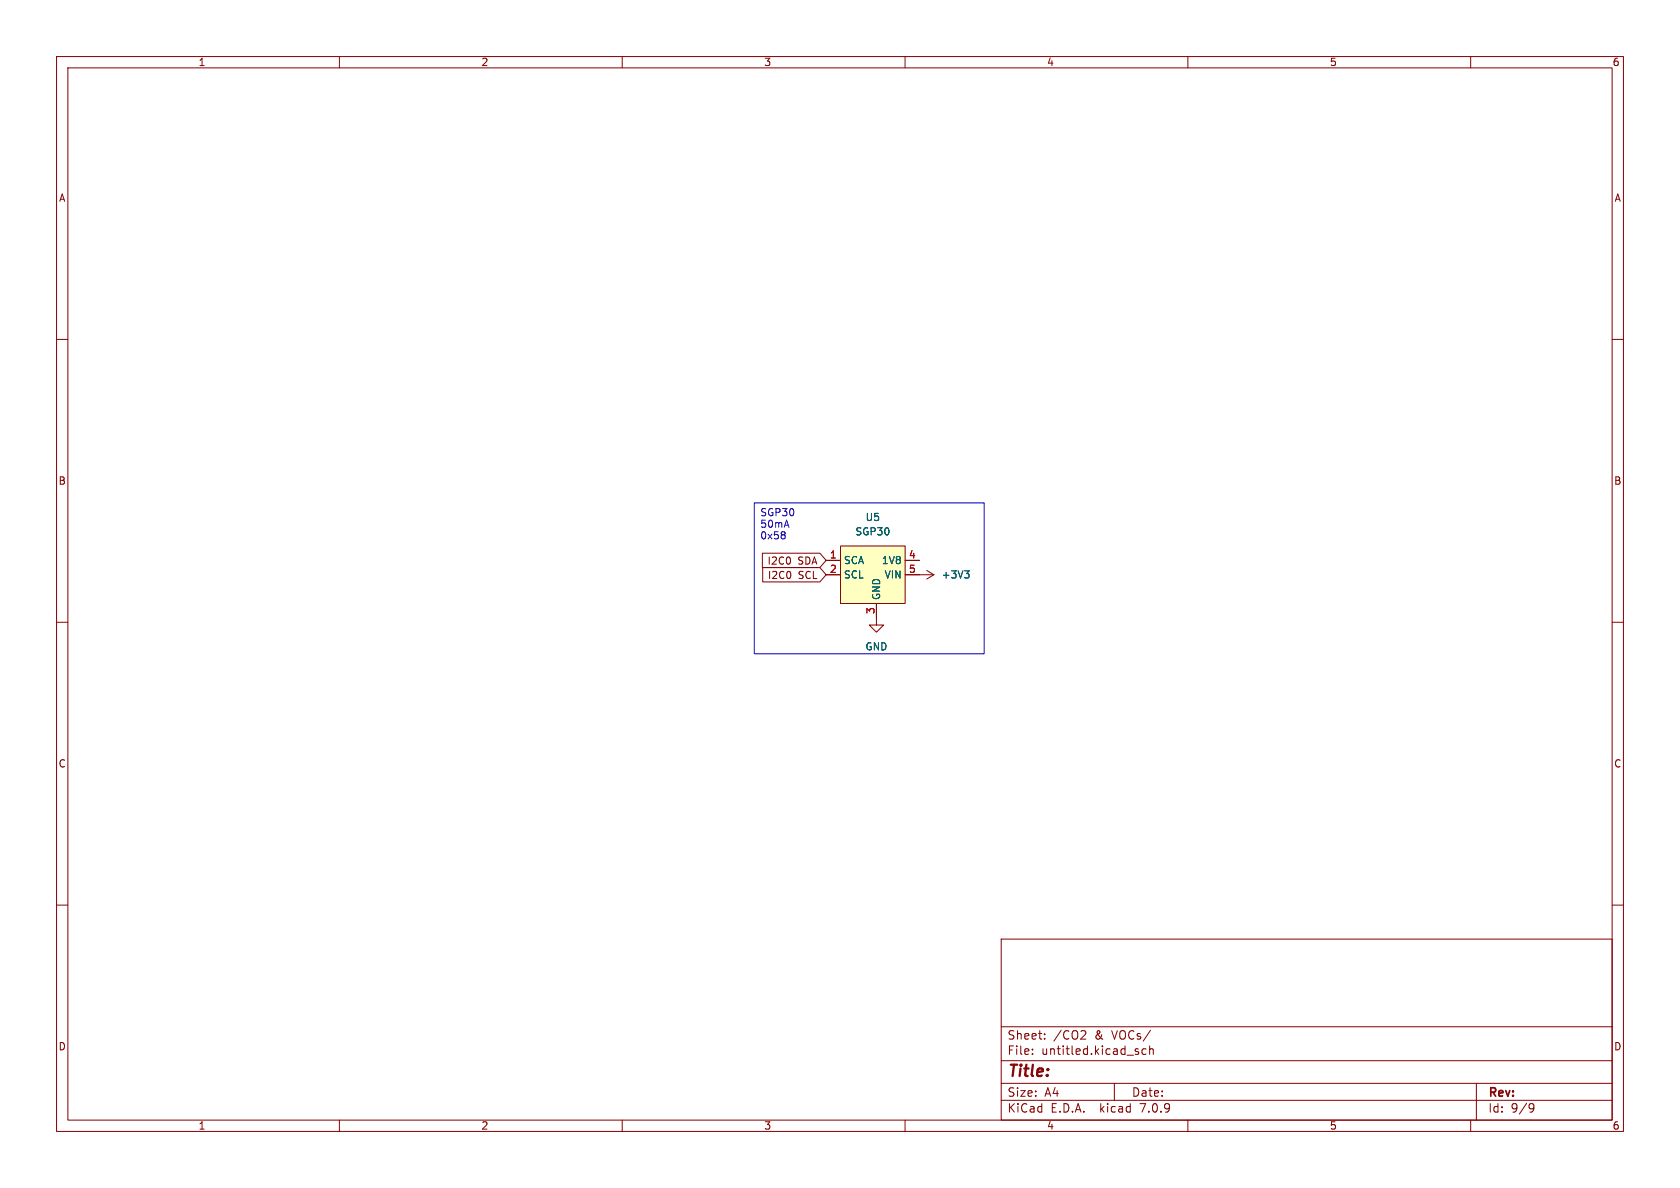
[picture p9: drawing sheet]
<svg xmlns="http://www.w3.org/2000/svg" width="297mm" height="210mm" viewBox="0 0 297 210" stroke-linecap="round" stroke-linejoin="round" font-family="sans-serif">
<g fill="none" stroke="#840000" stroke-width=".18">
<path d="M10 10h277v190h-277zM12 12h273v186h-273zM60 10v2M110 10v2M160 10v2M210 10v2M260 10v2M10 60h2M285 60h2M134.8 97.8h10.1l1.1 1.3-1.1 1.2h-10.1zM146 99.1h2.6M148.6 96.5h11.4v10.2h-11.4z"/>
<path d="M160 99.1h2.6M10 110h2M134.8 100.3h10.1l1.1 1.3-1.1 1.3h-10.1zM146 101.6h2.6M154.9 106.7v3.8h1.3l-1.3 1.3-1.2-1.3h1.2M160 101.6h5.1M163.8 100.8l1.3 .8M165.1 101.6l-1.3 .8M285 110h2M10 160h2M285 160h2M177 166h108v32h-108z"/>
<path d="M60 198v2M110 198v2M160 198v2M177 194.5h108M177 191.5h108M177 187.5h108M177 181.5h108M182.5 186.3v.1M182.5 185.5v.1M184.7 183.6v.1M184.7 182.8v.1M191.7 182.2l.3 .3-.1 .3-.9 .9h1"/>
<path d="M197 191.5v3M201.2 186v.3M202.6 185.5l-.4-.1-.3 .3v.4l.1 .2h.6M203.2 185.5l.3-.1 .3 .1 .1 .9M203.2 184.9v1.5M210 198v2M260 198v2M261 191.5v6.5M270.6 195.1l.5 .1a.99 .99 0 0 1-.4 1.4h-.2M271.2 195.7l-.3 .3h-.3"/>
</g>
<path d="M170.5 100.9h.8l-.4 .5M171.1 101.4l.2 .2v.3l-.2 .3" fill="none" stroke="#006464" stroke-width=".18"/>
<path d="M148.6 96.5h11.4v10.2h-11.4z" fill="#ffffc2" stroke="#ffffc2" stroke-width=".18"/>
<path d="M133.3 88.9h40.7v26.7h-40.7zM138.8 94.2l-.2 .3 .2 .3v.2l-.2 .3" fill="none" stroke="#0000c2" stroke-width=".18"/>
<text font-size="2.8" fill="#840000" x="178" y="190.9">Title:</text>
<g font-size="2.1" fill="#840000">
<text x="178" y="184">Sheet:</text>
<text x="186.2" y="184">/CO2</text>
<text x="193.6" y="184">&amp;</text>
<text x="196.8" y="184">VOCs/</text>
<text x="178" y="186.7">File:</text>
<text x="184.1" y="186.7">untitled.kicad_sch</text>
<text x="178" y="196.9">KiCad</text>
<text x="178" y="194.1">Size:</text>
<text x="184.7" y="194.1">A4</text>
<text x="185.7" y="196.9">E.D.A.</text>
<text x="194.6" y="196.9">kicad</text>
<text x="200" y="194.1">Date:</text>
<text x="201.8" y="196.9">7.0.9</text>
<text x="263" y="194.3">Rev:</text>
<text x="263" y="196.9">Id:</text>
<text x="267.1" y="196.9">9/9</text>
</g>
<g font-size="1.8" fill="#840000">
<text x="35" y="11.9">1</text>
<text x="85" y="11.9">2</text>
<text x="135" y="11.9">3</text>
<text x="185" y="11.9">4</text>
<text x="235" y="11.9">5</text>
<text x="285" y="11.9">6</text>
<text x="10.3" y="35.9">A</text>
<text x="285.3" y="35.9">A</text>
<text x="10.3" y="85.9">B</text>
<text x="285.3" y="85.9">B</text>
<text x="135.6" y="100">I2C0</text>
<text x="141.1" y="100">SDA</text>
<text x="135.6" y="102.6">I2C0</text>
<text x="141.1" y="102.6">SCL</text>
<text x="10.3" y="135.9">C</text>
<text x="285.3" y="135.9">C</text>
<text x="10.3" y="185.9">D</text>
<text x="285.3" y="185.9">D</text>
<text x="35" y="199.9">1</text>
<text x="85" y="199.9">2</text>
<text x="135" y="199.9">3</text>
<text x="185" y="199.9">4</text>
<text x="235" y="199.9">5</text>
<text x="285" y="199.9">6</text>
</g>
<g font-size="1.8" fill="#0000c2">
<text x="134.3" y="91.6">SGP30</text>
<text x="134.3" y="93.6">50mA</text>
<text x="134.3" y="95.7">0x58</text>
</g>
<g font-size="1.8" fill="#006464">
<text x="151.1" y="94.8">SGP30</text>
<text x="152.9" y="92.3">U5</text>
<text x="149.1" y="99.9">SCA</text>
<text x="155.8" y="99.9">1V8</text>
<text x="149.1" y="102.5">SCL</text>
<text x="155.8" y="106.2" transform="rotate(-90 155.8 106.2)">GND</text>
<text x="156.3" y="102.5">VIN</text>
<text x="166.4" y="102.5">+3V3</text>
<text x="152.9" y="115.2">GND</text>
</g>
<g font-size="1.8" fill="#a90000">
<text x="146.6" y="98.8">1</text>
<text x="146.6" y="101.3">2</text>
<text x="160.6" y="98.8">4</text>
<text x="160.6" y="101.3">5</text>
<text x="154.7" y="108.7" transform="rotate(-90 154.7 108.7)">3</text>
</g>
</svg>
